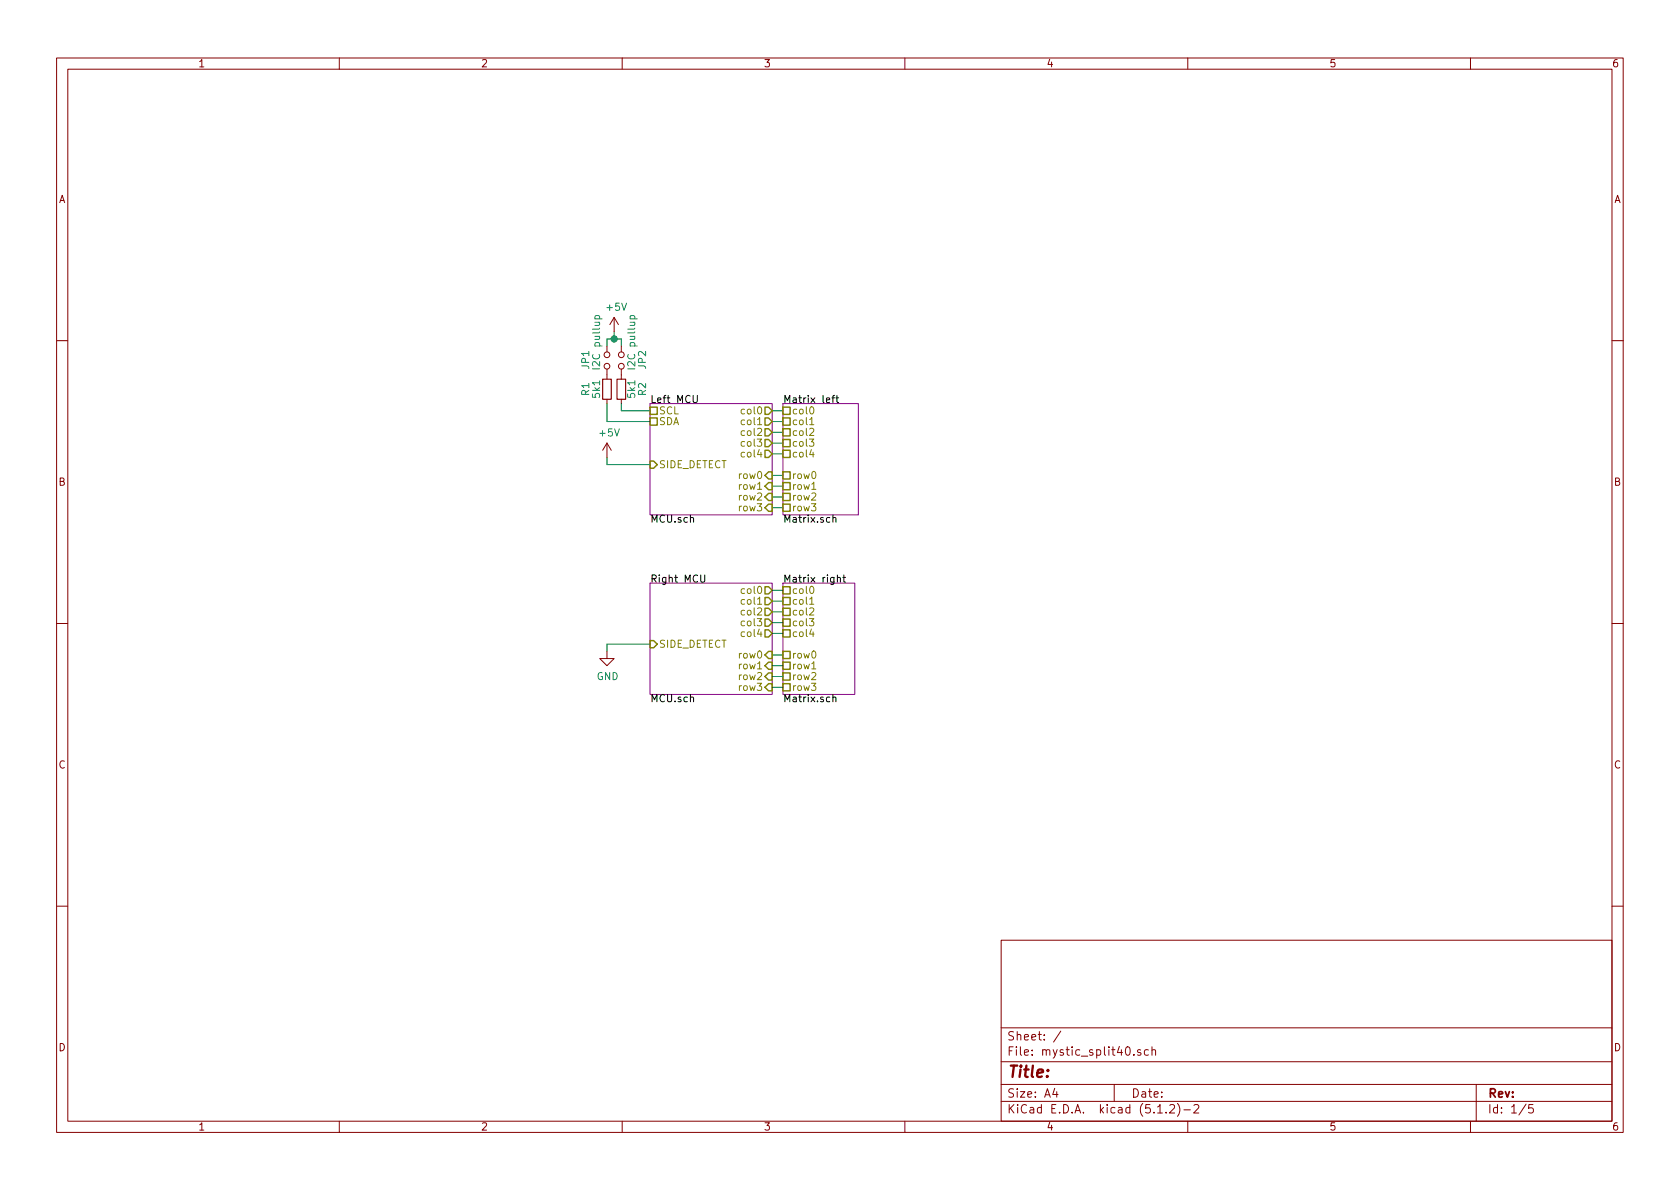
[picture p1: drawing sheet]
EESchema Schematic File Version 4
LIBS:mystic_split40-cache
EELAYER 29 0
EELAYER END
$Descr A4 11693 8268
encoding utf-8
Sheet 1 5
Title ""
Date ""
Rev ""
Comp ""
Comment1 ""
Comment2 ""
Comment3 ""
Comment4 ""
$EndDescr
Wire Wire Line
	5375 3300 5450 3300
Wire Wire Line
	5375 3375 5450 3375
Wire Wire Line
	5375 3450 5450 3450
Wire Wire Line
	5375 3525 5450 3525
Wire Wire Line
	5375 3150 5450 3150
Wire Wire Line
	5450 3075 5375 3075
Wire Wire Line
	5450 3000 5375 3000
Wire Wire Line
	5375 2925 5450 2925
Wire Wire Line
	5375 2850 5450 2850
$Comp
L Device:R_Small R?
U 1 1
P 4325 2700
AR Path="/5DCB7F8C/5E0DA992" Ref="R?"  Part="1" 
AR Path="/5E0DA992" Ref="R2"  Part="1" 
F 0 "R2" V 4175 2700 50  0000 C CNN
F 1 "5k1" V 4250 2700 50  0000 C CNN
F 2 "Resistor_SMD:R_0603_1608Metric_Pad1.05x0.95mm_HandSolder" H 4325 2700 50  0001 C CNN
F 3 "~" H 4325 2700 50  0001 C CNN
	1    4325 2700
	-1   0    0    1   
$EndComp
$Comp
L Device:R_Small R?
U 1 1
P 4225 2700
AR Path="/5DCB7F8C/5E0DA998" Ref="R?"  Part="1" 
AR Path="/5E0DA998" Ref="R1"  Part="1" 
F 0 "R1" V 4075 2700 50  0000 C CNN
F 1 "5k1" V 4150 2700 50  0000 C CNN
F 2 "Resistor_SMD:R_0603_1608Metric_Pad1.05x0.95mm_HandSolder" H 4225 2700 50  0001 C CNN
F 3 "~" H 4225 2700 50  0001 C CNN
	1    4225 2700
	1    0    0    1   
$EndComp
Wire Wire Line
	4225 2400 4225 2350
Wire Wire Line
	4225 2350 4275 2350
Wire Wire Line
	4325 2350 4325 2400
Wire Wire Line
	4275 2300 4275 2350
Connection ~ 4275 2350
Wire Wire Line
	4275 2350 4325 2350
$Comp
L Device:Jumper_NO_Small JP?
U 1 1
P 4225 2500
AR Path="/5DCB7F8C/5E0DA9AA" Ref="JP?"  Part="1" 
AR Path="/5E0DA9AA" Ref="JP1"  Part="1" 
F 0 "JP1" H 4150 2650 50  0000 L CNN
F 1 "I2C pullup" H 3900 2575 50  0000 L CNN
F 2 "Jumper:SolderJumper-2_P1.3mm_Open_TrianglePad1.0x1.5mm" H 4225 2500 50  0001 C CNN
F 3 "~" H 4225 2500 50  0001 C CNN
	1    4225 2500
	0    -1   1    0   
$EndComp
$Comp
L Device:Jumper_NO_Small JP?
U 1 1
P 4325 2500
AR Path="/5DCB7F8C/5E0DA9B0" Ref="JP?"  Part="1" 
AR Path="/5E0DA9B0" Ref="JP2"  Part="1" 
F 0 "JP2" H 4250 2650 50  0000 L CNN
F 1 "I2C pullup" H 4000 2575 50  0000 L CNN
F 2 "Jumper:SolderJumper-2_P1.3mm_Open_TrianglePad1.0x1.5mm" H 4325 2500 50  0001 C CNN
F 3 "~" H 4325 2500 50  0001 C CNN
	1    4325 2500
	0    1    1    0   
$EndComp
$Sheet
S 4525 2800 850  775 
U 5DCB7F8C
F0 "Left MCU" 50
F1 "MCU.sch" 50
F2 "col0" O R 5375 2850 50 
F3 "col1" O R 5375 2925 50 
F4 "col2" O R 5375 3000 50 
F5 "col3" O R 5375 3075 50 
F6 "col4" O R 5375 3150 50 
F7 "SIDE_DETECT" I L 4525 3225 50 
F8 "SCL" U L 4525 2850 50 
F9 "SDA" U L 4525 2925 50 
F10 "row0" I R 5375 3300 50 
F11 "row1" I R 5375 3375 50 
F12 "row2" I R 5375 3450 50 
F13 "row3" I R 5375 3525 50 
$EndSheet
Wire Wire Line
	4325 2800 4325 2850
Wire Wire Line
	4325 2850 4525 2850
Wire Wire Line
	4525 2925 4225 2925
Wire Wire Line
	4225 2925 4225 2800
Wire Wire Line
	4225 3175 4225 3225
$Sheet
S 4525 4050 850  775 
U 5E0F7128
F0 "Right MCU" 50
F1 "MCU.sch" 50
F2 "col0" O R 5375 4100 50 
F3 "col1" O R 5375 4175 50 
F4 "col2" O R 5375 4250 50 
F5 "col3" O R 5375 4325 50 
F6 "col4" O R 5375 4400 50 
F7 "row0" I R 5375 4550 50 
F8 "row1" I R 5375 4625 50 
F9 "row2" I R 5375 4700 50 
F10 "row3" I R 5375 4775 50 
F11 "SIDE_DETECT" I L 4525 4475 50 
$EndSheet
$Sheet
S 5450 2800 525  775 
U 5DBF64D6
F0 "Matrix left" 50
F1 "Matrix.sch" 50
F2 "col0" U L 5450 2850 50 
F3 "col1" U L 5450 2925 50 
F4 "col2" U L 5450 3000 50 
F5 "col3" U L 5450 3075 50 
F6 "col4" U L 5450 3150 50 
F7 "row0" U L 5450 3300 50 
F8 "row1" U L 5450 3375 50 
F9 "row2" U L 5450 3450 50 
F10 "row3" U L 5450 3525 50 
$EndSheet
$Sheet
S 5450 4050 500  775 
U 5E103021
F0 "Matrix right" 50
F1 "Matrix.sch" 50
F2 "col0" U L 5450 4100 50 
F3 "col1" U L 5450 4175 50 
F4 "col2" U L 5450 4250 50 
F5 "col3" U L 5450 4325 50 
F6 "col4" U L 5450 4400 50 
F7 "row0" U L 5450 4550 50 
F8 "row1" U L 5450 4625 50 
F9 "row2" U L 5450 4700 50 
F10 "row3" U L 5450 4775 50 
$EndSheet
Wire Wire Line
	5375 4100 5450 4100
Wire Wire Line
	5450 4175 5375 4175
Wire Wire Line
	5375 4250 5450 4250
Wire Wire Line
	5450 4325 5375 4325
Wire Wire Line
	5375 4400 5450 4400
Wire Wire Line
	5375 4550 5450 4550
Wire Wire Line
	5450 4625 5375 4625
Wire Wire Line
	5375 4700 5450 4700
Wire Wire Line
	5450 4775 5375 4775
Wire Wire Line
	4225 4475 4225 4525
$Comp
L power:GND #PWR0103
U 1 1
P 4225 4525
F 0 "#PWR0103" H 4225 4275 50  0001 C CNN
F 1 "GND" H 4230 4352 50  0000 C CNN
F 2 "" H 4225 4525 50  0001 C CNN
F 3 "" H 4225 4525 50  0001 C CNN
	1    4225 4525
	1    0    0    -1  
$EndComp
$Comp
L power:+5V #PWR0101
U 1 1
P 4225 3175
F 0 "#PWR0101" H 4225 3025 50  0001 C CNN
F 1 "+5V" H 4240 3348 50  0000 C CNN
F 2 "" H 4225 3175 50  0001 C CNN
F 3 "" H 4225 3175 50  0001 C CNN
	1    4225 3175
	1    0    0    -1  
$EndComp
$Comp
L power:+5V #PWR0102
U 1 1
P 4275 2300
F 0 "#PWR0102" H 4275 2150 50  0001 C CNN
F 1 "+5V" H 4290 2473 50  0000 C CNN
F 2 "" H 4275 2300 50  0001 C CNN
F 3 "" H 4275 2300 50  0001 C CNN
	1    4275 2300
	1    0    0    -1  
$EndComp
Wire Wire Line
	4225 3225 4525 3225
Wire Wire Line
	4225 4475 4525 4475
$EndSCHEMATC
